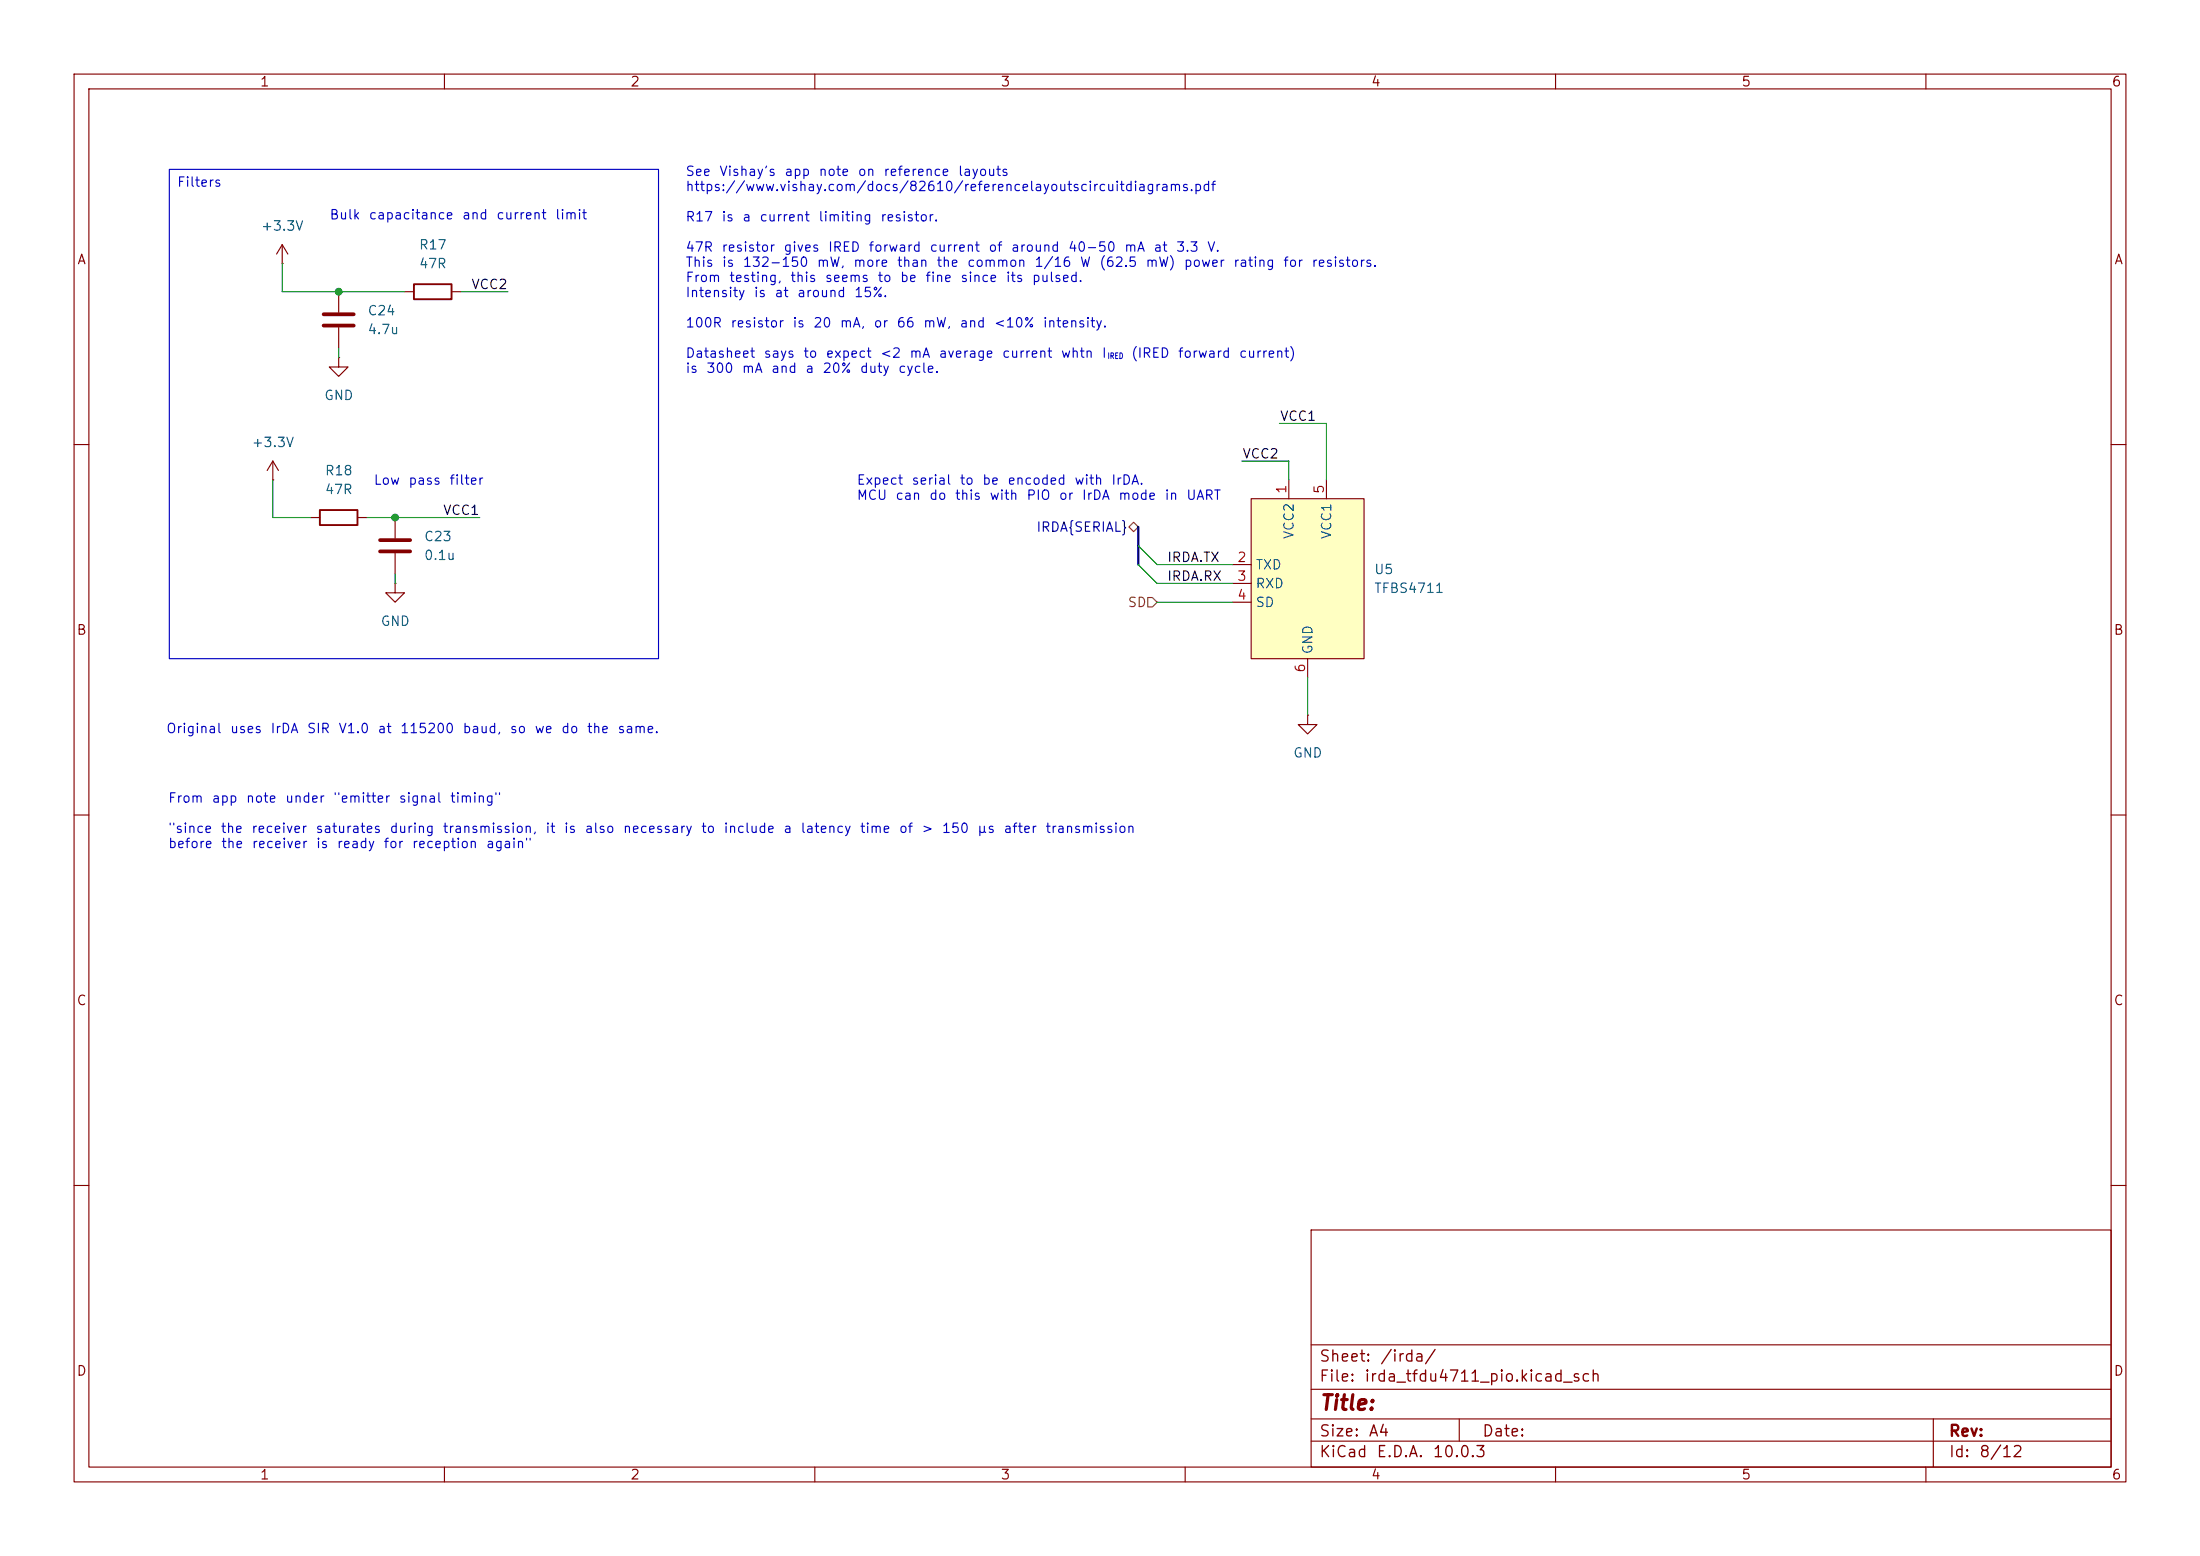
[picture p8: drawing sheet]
<svg xmlns="http://www.w3.org/2000/svg" width="297mm" height="210mm" viewBox="0 0 297 210" stroke-linecap="round" stroke-linejoin="round" font-family="sans-serif">
<g fill="none" stroke="#840000" stroke-width=".15">
<path d="M10 10h277v190h-277zM12 12h273v186h-273zM60 10v2M110 10v2M160 10v2M210 10v2M260 10v2M38.1 35.6h.1M38.1 33l-.8 1.3M38.1 33l.8 1.3M38.1 33v2.6M45.7 39.4v2.8"/>
<path d="M54.6 39.4h1.3M61 39.4h1.2M45.7 48.3v1.2h1.3l-1.3 1.3-1.3-1.3h1.3M45.7 48.3h.1M45.7 44.2v2.8M10 60h2M36.8 64.8h.1M36.8 62.2l-.7 1.3M36.8 62.2l.8 1.3M36.8 62.2v2.6M41.9 69.9h1.3M48.3 69.9h1.2"/>
<path d="M53.3 78.7v1.3h1.3l-1.3 1.3-1.2-1.3h1.2M53.3 78.7h.1M53.3 69.9v2.7M53.3 74.7v2.8M285 60h2M176.5 96.5v1.3h1.3l-1.3 1.3-1.2-1.3h1.2M176.5 96.5h.1M10 110h2M285 110h2M10 160h2M177 166h108v32h-108zM285 160h2"/>
<path d="M60 198v2M110 198v2M160 198v2M177 194.5h108M177 191.5h108M177 187.5h108M177 181.5h108M197 191.5v3M210 198v2M260 198v2M261 191.5v6.5"/>
</g>
<path d="M43.7 42.4h4.1M43.7 43.9h4.1M51.3 72.9h4.1M51.3 74.4h4.1" fill="none" stroke="#840000" stroke-width=".51"/>
<path d="M55.9 38.4h5.1v2h-5.1zM43.2 68.8h5.1v2.1h-5.1z" fill="none" stroke="#840000" stroke-width=".25"/>
<path d="M168.9 67.3h15.2v21.6h-15.2z" fill="#ffffc2"/>
<path d="M166.4 76.2h2.5M166.4 78.7h2.5M168.9 67.3h15.2v21.6h-15.2zM174 64.8v2.5M179.1 64.8v2.5M166.4 81.3h2.5M176.5 88.9v2.5" fill="none" stroke="#840000" stroke-width=".15"/>
<path d="M152.4 71.1l.6-.6 .7 .6-.7 .7zM154.9 80.6h.7l.6 .7-.6 .6h-.7z" fill="none" stroke="#725600" stroke-width=".15"/>
<path d="M153.7 71.1v5.1" fill="none" stroke="#000084" stroke-width=".3"/>
<path d="M38.1 35.6v3.8h16.5M62.2 39.4h6.4M45.7 47v1.3M172.7 57.2h6.4v7.6M36.8 64.8v5.1h5.1M49.5 69.9h15.3M53.3 77.5v1.2M153.7 73.7l2.5 2.5h10.2M153.7 76.2l2.5 2.5h10.2M167.6 62.2h6.4v2.6M156.2 81.3h10.2M176.5 91.4v5.1" fill="none" stroke="#009600" stroke-width=".15"/>
<path d="M22.9 22.9h66v66h-66z" fill="none" stroke="#0000c2" stroke-width=".15"/>
<g fill="#009600" stroke="#009600" stroke-width=".14">
<circle cx="53.3" cy="69.9" r=".46"/>
<circle cx="45.7" cy="39.4" r=".46"/>
</g>
<text font-size="2" fill="#840000" x="178" y="190.8">Title:</text>
<g font-size="1.5" fill="#840000">
<text x="178" y="184.2">Sheet:</text>
<text x="186.2" y="184.2">/irda/</text>
<text x="178" y="186.9">File:</text>
<text x="184.1" y="186.9">irda_tfdu4711_pio.kicad_sch</text>
<text x="178" y="197.1">KiCad</text>
<text x="178" y="194.3">Size:</text>
<text x="184.7" y="194.3">A4</text>
<text x="185.7" y="197.1">E.D.A.</text>
<text x="193.3" y="197.1">10.0.3</text>
<text x="200" y="194.3">Date:</text>
<text x="263" y="194.3">Rev:</text>
<text x="263" y="197.1">Id:</text>
<text x="267.1" y="197.1">8/12</text>
</g>
<g font-size="1.3" fill="#840000">
<text x="35" y="12">1</text>
<text x="85" y="12">2</text>
<text x="135" y="12">3</text>
<text x="185" y="12">4</text>
<text x="235" y="12">5</text>
<text x="285" y="12">6</text>
<text x="10.3" y="36">A</text>
<text x="285.3" y="36">A</text>
<text x="10.3" y="86">B</text>
<text x="285.3" y="86">B</text>
<text x="10.3" y="136">C</text>
<text x="285.3" y="136">C</text>
<text x="10.3" y="186">D</text>
<text x="285.3" y="186">D</text>
<text x="35" y="200">1</text>
<text x="85" y="200">2</text>
<text x="135" y="200">3</text>
<text x="185" y="200">4</text>
<text x="235" y="200">5</text>
<text x="285" y="200">6</text>
</g>
<g font-size="1.3" fill="#0000c2">
<text x="23.8" y="25.5">Filters</text>
<text x="44.4" y="29.9">Bulk</text>
<text x="49.7" y="29.9">capacitance</text>
<text x="62.3" y="29.9">and</text>
<text x="66.9" y="29.9">current</text>
<text x="74.8" y="29.9">limit</text>
<text x="92.5" y="24.1">See</text>
<text x="92.5" y="26.1">https://www.vishay.com/docs/82610/referencelayoutscircuitdiagrams.pdf</text>
<text x="97" y="24.1">Vishay's</text>
<text x="105.8" y="24.1">app</text>
<text x="110.4" y="24.1">note</text>
<text x="115.7" y="24.1">on</text>
<text x="119.2" y="24.1">reference</text>
<text x="129.2" y="24.1">layouts</text>
<text x="92.5" y="30.2">R17</text>
<text x="92.5" y="34.3">47R</text>
<text x="97.3" y="30.2">is</text>
<text x="97.3" y="34.3">resistor</text>
<text x="100.1" y="30.2">a</text>
<text x="102.4" y="30.2">current</text>
<text x="105.7" y="34.3">gives</text>
<text x="110.4" y="30.2">limiting</text>
<text x="111.7" y="34.3">IRED</text>
<text x="117.2" y="34.3">forward</text>
<text x="118.8" y="30.2">resistor.</text>
<text x="125.4" y="34.3">current</text>
<text x="133.3" y="34.3">of</text>
<text x="136.4" y="34.3">around</text>
<text x="144.1" y="34.3">40-50</text>
<text x="151.7" y="34.3">mA</text>
<text x="155.6" y="34.3">at</text>
<text x="158.7" y="34.3">3.3</text>
<text x="162.9" y="34.3">V.</text>
<text x="92.5" y="36.3">This</text>
<text x="92.5" y="38.4">From</text>
<text x="92.5" y="40.4">Intensity</text>
<text x="97.4" y="36.3">is</text>
<text x="98.3" y="38.4">testing,</text>
<text x="100.2" y="36.3">132-150</text>
<text x="101.7" y="40.4">is</text>
<text x="104.5" y="40.4">at</text>
<text x="106.6" y="38.4">this</text>
<text x="107.5" y="40.4">around</text>
<text x="110.2" y="36.3">mW,</text>
<text x="111.3" y="38.4">seems</text>
<text x="115.1" y="36.3">more</text>
<text x="115.2" y="40.4">15%.</text>
<text x="118.4" y="38.4">to</text>
<text x="121" y="36.3">than</text>
<text x="121.4" y="38.4">be</text>
<text x="124.8" y="38.4">fine</text>
<text x="126.3" y="36.3">the</text>
<text x="129.6" y="38.4">since</text>
<text x="130.5" y="36.3">common</text>
<text x="135.7" y="38.4">its</text>
<text x="139.2" y="38.4">pulsed.</text>
<text x="139.6" y="36.3">1/16</text>
<text x="145.7" y="36.3">W</text>
<text x="148.3" y="36.3">(62.5</text>
<text x="154.6" y="36.3">mW)</text>
<text x="159.7" y="36.3">power</text>
<text x="166.4" y="36.3">rating</text>
<text x="173.1" y="36.3">for</text>
<text x="177" y="36.3">resistors.</text>
<text x="92.5" y="44.5">100R</text>
<text x="98.5" y="44.5">resistor</text>
<text x="106.9" y="44.5">is</text>
<text x="109.7" y="44.5">20</text>
<text x="113.3" y="44.5">mA,</text>
<text x="117.8" y="44.5">or</text>
<text x="120.9" y="44.5">66</text>
<text x="124.5" y="44.5">mW,</text>
<text x="129.5" y="44.5">and</text>
<text x="134.1" y="44.5">&lt;10%</text>
<text x="140.7" y="44.5">intensity.</text>
<text x="92.5" y="48.6">Datasheet</text>
<text x="92.5" y="50.7">is</text>
<text x="95.3" y="50.7">300</text>
<text x="100.1" y="50.7">mA</text>
<text x="103" y="48.6">says</text>
<text x="104" y="50.7">and</text>
<text x="108.3" y="48.6">to</text>
<text x="108.6" y="50.7">a</text>
<text x="110.9" y="50.7">20%</text>
<text x="111.4" y="48.6">expect</text>
<text x="116" y="50.7">duty</text>
<text x="118.7" y="48.6">&lt;2</text>
<text x="121.2" y="50.7">cycle.</text>
<text x="122.7" y="48.6">mA</text>
<text x="126.6" y="48.6">average</text>
<text x="135.2" y="48.6">current</text>
<text x="143.1" y="48.6">whtn</text>
<text x="148.7" y="48.6">I</text>
<text x="152.6" y="48.6">(IRED</text>
<text x="158.9" y="48.6">forward</text>
<text x="167.2" y="48.6">current)</text>
<text x="50.4" y="65.7">Low</text>
<text x="55" y="65.7">pass</text>
<text x="60.6" y="65.7">filter</text>
<text x="115.6" y="65.7">Expect</text>
<text x="123" y="65.7">serial</text>
<text x="129.5" y="65.7">to</text>
<text x="132.5" y="65.7">be</text>
<text x="135.9" y="65.7">encoded</text>
<text x="144.9" y="65.7">with</text>
<text x="149.9" y="65.7">IrDA.</text>
<text x="115.6" y="67.8">MCU</text>
<text x="120.8" y="67.8">can</text>
<text x="125.4" y="67.8">do</text>
<text x="128.8" y="67.8">this</text>
<text x="133.5" y="67.8">with</text>
<text x="138.5" y="67.8">PIO</text>
<text x="142.9" y="67.8">or</text>
<text x="146" y="67.8">IrDA</text>
<text x="150.9" y="67.8">mode</text>
<text x="157.1" y="67.8">in</text>
<text x="160.1" y="67.8">UART</text>
<text x="22.4" y="99.3">Original</text>
<text x="31" y="99.3">uses</text>
<text x="36.4" y="99.3">IrDA</text>
<text x="41.3" y="99.3">SIR</text>
<text x="45.6" y="99.3">V1.0</text>
<text x="50.9" y="99.3">at</text>
<text x="53.9" y="99.3">115200</text>
<text x="62.4" y="99.3">baud,</text>
<text x="68.7" y="99.3">so</text>
<text x="72.1" y="99.3">we</text>
<text x="75.7" y="99.3">do</text>
<text x="79.1" y="99.3">the</text>
<text x="83.3" y="99.3">same.</text>
<text x="22.6" y="108.7">From</text>
<text x="22.6" y="112.7">&quot;since</text>
<text x="28.5" y="108.7">app</text>
<text x="29.7" y="112.7">the</text>
<text x="33.1" y="108.7">note</text>
<text x="33.8" y="112.7">receiver</text>
<text x="38.4" y="108.7">under</text>
<text x="42.5" y="112.7">saturates</text>
<text x="44.9" y="108.7">&quot;emitter</text>
<text x="52.5" y="112.7">during</text>
<text x="53.7" y="108.7">signal</text>
<text x="59.7" y="112.7">transmission,</text>
<text x="60.7" y="108.7">timing&quot;</text>
<text x="73.5" y="112.7">it</text>
<text x="76" y="112.7">is</text>
<text x="78.8" y="112.7">also</text>
<text x="84" y="112.7">necessary</text>
<text x="94.5" y="112.7">to</text>
<text x="97.6" y="112.7">include</text>
<text x="105.7" y="112.7">a</text>
<text x="108" y="112.7">latency</text>
<text x="116" y="112.7">time</text>
<text x="121.3" y="112.7">of</text>
<text x="124.3" y="112.7">&gt;</text>
<text x="127.1" y="112.7">150</text>
<text x="131.9" y="112.7">μs</text>
<text x="135.4" y="112.7">after</text>
<text x="141" y="112.7">transmission</text>
<text x="22.6" y="114.8">before</text>
<text x="29.8" y="114.8">the</text>
<text x="33.9" y="114.8">receiver</text>
<text x="42.6" y="114.8">is</text>
<text x="45.4" y="114.8">ready</text>
<text x="51.7" y="114.8">for</text>
<text x="55.5" y="114.8">reception</text>
<text x="65.5" y="114.8">again&quot;</text>
</g>
<g font-size="1.3" fill="#006464">
<text x="35.2" y="31.5">+3.3V</text>
<text x="56.5" y="34">R17</text>
<text x="56.5" y="36.5">47R</text>
<text x="49.5" y="42.9">C24</text>
<text x="49.5" y="45.4">4.7u</text>
<text x="43.7" y="54.3">GND</text>
<text x="33.9" y="60.7">+3.3V</text>
<text x="43.8" y="64.5">R18</text>
<text x="43.8" y="67">47R</text>
<text x="57.2" y="73.4">C23</text>
<text x="57.2" y="75.9">0.1u</text>
<text x="169.4" y="77.2">TXD</text>
<text x="175" y="72.9" transform="rotate(-90 175 72.9)">VCC2</text>
<text x="180" y="72.9" transform="rotate(-90 180 72.9)">VCC1</text>
<text x="185.4" y="77.8">U5</text>
<text x="169.4" y="79.7">RXD</text>
<text x="169.4" y="82.3">SD</text>
<text x="185.4" y="80.3">TFBS4711</text>
<text x="51.3" y="84.8">GND</text>
<text x="177.5" y="88.4" transform="rotate(-90 177.5 88.4)">GND</text>
<text x="174.5" y="102.6">GND</text>
</g>
<g font-size="1.3" fill="#0f0f0f">
<text x="63.5" y="39.3">VCC2</text>
<text x="172.7" y="57.1">VCC1</text>
<text x="167.6" y="62.2">VCC2</text>
<text x="59.7" y="69.8">VCC1</text>
<text x="157.5" y="76.2">IRDA.TX</text>
<text x="157.5" y="78.7">IRDA.RX</text>
</g>
<g font-size="1.3" fill="#a90000">
<text x="174" y="66.7" transform="rotate(-90 174 66.7)">1</text>
<text x="179" y="66.7" transform="rotate(-90 179 66.7)">5</text>
<text x="166.9" y="76.2">2</text>
<text x="166.9" y="78.7">3</text>
<text x="166.9" y="81.3">4</text>
<text x="176.5" y="90.9" transform="rotate(-90 176.5 90.9)">6</text>
</g>
<text font-size="1.3" fill="#000084" x="139.8" y="72.1">IRDA{SERIAL}</text>
<text font-size="1.3" fill="#725600" x="152.2" y="82.3">SD</text>
<text font-size=".8" fill="#0000c2" x="149.5" y="48.6">IRED</text>
</svg>
